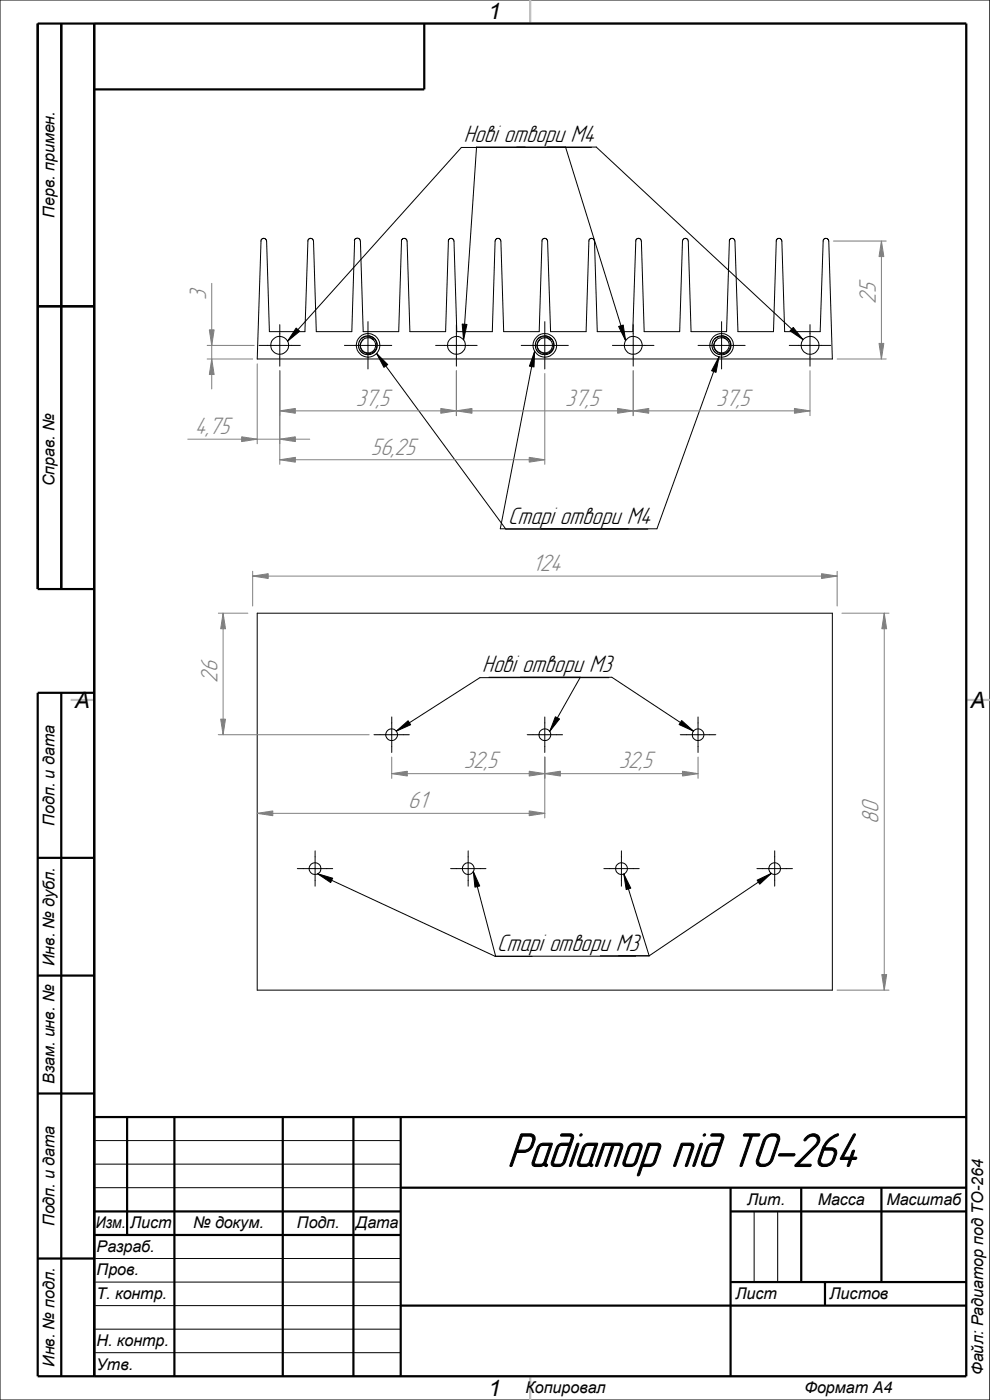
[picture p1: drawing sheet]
<svg xmlns="http://www.w3.org/2000/svg" width="210mm" height="297mm" viewBox="0 0 210 297" stroke-linecap="round" stroke-linejoin="round" font-family="sans-serif">
<g fill="none" stroke="#000" stroke-width=".21">
<path d="M0 0h210v297h-210zM120 31.2l12.7 41.1M125.5 31.3h-27.6l-36.9 41.1M55.3 51.1l.1-.3 .5-.3 .4 .1 .3 .5 .5 19.3h7.6l.6-19.3M65.3 51.1l.1-.3 .5-.3 .3 .1 .3 .5 .6 19.3h7.5l.6-19.3M75.2 51.1l.2-.5 .4-.1 .5 .3 .2 .3 .5 19.3h7.6l.6-19.3M85.1 51.1l.1-.3 .5-.3 .4 .1 .3 .5 .6 19.3h7.5l.6-19.5 .6-.4 .3 .1 .3 .5 .6 19.3h7.5l.6-19.3 .1-.3 .5-.3 .4 .1 .3 .5 .5 19.3h7.6l.6-19.5 .5-.4 .4 .1 .3 .5 .6 19.3h7.5l.6-19.5 .6-.4 .3 .1 .3 .5 .6 19.3h7.5l.7-19.5 .5-.4 .4 .1 .3 .5 .6 19.3h7.5l.6-19.3 .1-.3 .5-.3 .3 .1 .3 .5 .6 19.3h7.5l.6-19.5 .6-.4 .3 .1 .3 .5 .6 19.3h7.6l.6-19.5 .5-.4 .4 .1 .3 .5 .6 19.3h7.5l.6-19.5 .4-.3h.4l.4 .5 .8 25.1h-122l.8-25.1M54.9 73.3h8.8M59.4 68.9v8.8M73.1 73.3h10M76.8 71.7l1.1-.5a1.9 1.9 0 0 1 2 1.3 1.9 1.9 0 0 1-.7 2.2 1.71 1.71 0 0 1-2.4-.2 1.71 1.71 0 0 1 .1-2.3 1.71 1.71 0 0 1 2.3-.1M77 72.1a1.6 1.6 0 0 0 0 2.3 1.6 1.6 0 0 0 2.3 0 1.6 1.6 0 0 0-.1-2.3"/>
<path d="M78.1 68.2v10.1M78.3 71.3l.7 .2 .6 .5 .5 1.2-.4 1.2-.4 .4-.7 .4-1.3-.1-.9-.7-.3-.7v-.8l.1-.6 .5-.5a1.85 1.85 0 0 1 2.5 .3M78.9 71.9l.3 .2M79.9 75l27.4 37.3h30.1M92.4 73.3h8.8M96.8 68.9v8.8M110.6 73.3h10M113.4 74.5l-7.3 37.7h33.3l13.1-36.5M114.3 71.7l1.1-.5a1.87 1.87 0 0 1 2 2.1 1.87 1.87 0 0 1-2.4 1.6 1.67 1.67 0 0 1-.8-2.5 1.67 1.67 0 0 1 2.5-.3M114.5 72.1a1.61 1.61 0 0 0 0 2.3 1.61 1.61 0 0 0 2.3 0 1.61 1.61 0 0 0-.1-2.3M115.6 68.2v10.1M115.7 71.3l.8 .2 .6 .5 .5 1.2-.4 1.2-.4 .4-.7 .4-1.2-.1-1-.7-.3-.7v-.8l.3-.8 .3-.3a1.85 1.85 0 0 1 2.5 .3"/>
<path d="M116.4 71.9l.3 .2M129.9 73.3h8.8M134.3 68.9v8.8M148.1 73.3h10M151.8 71.7l.5-.3 .6-.2a1.87 1.87 0 0 1 2 2.2 1.87 1.87 0 0 1-2.5 1.5 1.68 1.68 0 0 1-.7-2.5 1.68 1.68 0 0 1 2.5-.3M151.8 71.7a1.86 1.86 0 0 1 2.4 .4M152 72.1a1.61 1.61 0 0 0 0 2.3 1.61 1.61 0 0 0 2.3 0 1.61 1.61 0 0 0-.1-2.3M153.1 68.2v10.1M153.3 71.2l1.1 .6 .4 .4 .3 .7v.7l-.3 .7-.5 .5-.6 .4h-1.3l-.7-.4-.4-.5-.3-.7v-.7l.3-.7 .5-.5M167.4 73.3h8.8M170.3 72.1l-43.8-40.9h-25.4l-2.8 40.9M171.8 68.9v8.8"/>
<path d="M54.6 130.1h122v80h-122zM79.3 155.9h7.5M83.1 152.1v7.5M103.7 143.7h26.1l17.3 11.4M111.8 155.9h7.5M115.6 152.1v7.5M123.1 143.7l-6.5 11.5M129.2 143.8h-27.4l-17.7 11.3M144.3 155.9h7.5M148.1 152.1v7.5M63.1 184.3h7.5M66.8 180.5v7.5"/>
<path d="M67.4 185.4l37.6 17.5h29.8M95.6 184.3h7.5M99.3 180.5v7.5M100.4 184.9l4.8 18h7.7M128.1 184.3h7.5M131.8 180.5v7.5M132.3 185.4l5.4 17.4M160.6 184.3h7.5M163.6 185.3l-25.9 17.5M164.3 180.5v7.5M127.3 202.8h10.4M20 247h65"/>
<path d="M20 242h65M20 252h65M160 257v15M165 257v15M20 272h65M20 267h65M20 277h65M20 287h65M20 282h65"/>
<circle cx="59.3" cy="73.3" r="1.89"/>
<circle cx="78.1" cy="73.3" r="2.5"/>
<circle cx="96.8" cy="73.3" r="1.89"/>
<circle cx="115.6" cy="73.3" r="2.49"/>
<circle cx="134.3" cy="73.3" r="1.9"/>
<circle cx="153.1" cy="73.3" r="2.49"/>
<circle cx="171.8" cy="73.3" r="1.89"/>
<circle cx="83.1" cy="155.9" r="1.25"/>
<circle cx="115.6" cy="155.9" r="1.25"/>
<circle cx="148.1" cy="155.9" r="1.24"/>
<circle cx="66.8" cy="184.3" r="1.25"/>
<circle cx="99.3" cy="184.3" r="1.25"/>
<circle cx="131.8" cy="184.3" r="1.25"/>
<circle cx="164.3" cy="184.3" r="1.25"/>
</g>
<path d="M20 5h185v287h-185zM112.5 0v5M15 148.5h5M205 148.5h5M112.5 292v5" fill="none" stroke="#c0c0c0" stroke-width=".47"/>
<g fill="none" stroke="#000" stroke-width=".47">
<path d="M13 5v120M20 5v287M90 5v14h-70M8 65h12M20 125h-12v-120h197v287h-197v-145h12M13 147v145M8 182h12M8 207h12M8 232h12M20 237h185M27 237v25M37 237v55"/>
<path d="M60 237v55M75 237v55M85 237v55M20 257h65M85 252h120M155 257h50M155 252v40M170 252v20M187 252v20M8 267h12M20 262h65M85 277h120"/>
<path d="M155 272h50M175 272v5"/>
</g>
<g fill="none" stroke="#808080" stroke-width=".21">
<path d="M176.8 51.1h11.2M187 51.1v25.1M43.9 73.3h10M43.9 76.2h9.7M44.9 60.1v22.4M54.6 77.2v16.9M59.4 78.7v19.8M96.8 78.7v9.5M115.6 79.2v19.3M134.3 78.7v9.5M171.8 78.7v9.5M177.6 76.2h10.4"/>
<path d="M39.8 93.2h25.9M59.4 87.2h112.4M59.4 97.5h56.2M46.3 130.1h6.3M47.3 130.1v25.8M53.6 121.2v7.4M53.6 122.2h124M177.6 121.2v7.4M178.6 130.1h10M187.6 130.1v80M46.3 155.9h32M54.6 172.6h61"/>
<path d="M83.1 164.1h65M83.1 160.6v4.5M115.6 160.6v12.9M148.1 160.6v4.5M177.6 210.1h11"/>
</g>
<g fill="#808080" stroke="#808080" stroke-width=".21">
<path d="M115.6 164.1l3.3-.5v1z"/>
<path d="M144.8 163.6l3.3 .5-3.3 .5z"/>
<path d="M187.6 130.1l.5 3.3h-1z"/>
<path d="M187.1 206.8h1l-.5 3.3z"/>
<path d="M54.6 172.6l3.3-.6v1.1z"/>
<path d="M112.3 172l3.3 .6-3.3 .5z"/>
<path d="M47.3 130.1l.5 3.3h-1z"/>
<path d="M46.8 152.6h1l-.5 3.3z"/>
<path d="M112.3 163.6l3.3 .5-3.3 .5z"/>
<path d="M83.1 164.1l3.3-.5v1z"/>
<path d="M53.6 122.2l3.3-.5v1z"/>
<path d="M174.3 121.7l3.3 .5-3.3 .5z"/>
<path d="M96.8 87.2l3.3-.5v1z"/>
<path d="M131 86.7l3.3 .5-3.3 .5z"/>
<path d="M168.5 86.7l3.3 .5-3.3 .5z"/>
<path d="M134.3 87.2l3.3-.5v1z"/>
<path d="M44.9 76.2l.5 3.3h-1z"/>
<path d="M44.4 70h1l-.5 3.3z"/>
<path d="M59.4 97.5l3.3-.5v1z"/>
<path d="M112.3 97l3.3 .5-3.3 .5z"/>
<path d="M59.4 87.2l3.3-.5v1z"/>
<path d="M93.5 86.7l3.3 .5-3.3 .5z"/>
<path d="M51.3 92.7l3.3 .5-3.3 .5z"/>
<path d="M59.4 93.2l3.3-.5v1z"/>
<path d="M186.5 72.9h1l-.5 3.3z"/>
<path d="M187 51.1l.5 3.3h-1z"/>
</g>
<g fill="#000" stroke="#000" stroke-width=".21">
<path d="M62.8 69.6l.8 .7-2.6 2.1zM79.9 75l2.4 2.3-.9 .6zM98 68.7l1.1 .1-.8 3.3zM113.4 74.5l-.1 3.4-1-.2zM131.2 69.3l1-.3 .5 3.3zM152.5 75.7l-.6 3.3-.9-.3zM168.3 69.5l2 2.6-2.7-1.9zM84.1 155.1l2.5-2.2 .5 .9zM117.8 152.1l.9 .4-2.1 2.7zM144.6 152.9l2.5 2.2-3-1.4zM67.4 185.4l3.2 .9-.5 .9zM100.4 184.9l1.4 3.1-1 .2z"/>
<path d="M132.3 185.4l1.5 3-1 .3zM160.6 186.7l3-1.4-2.4 2.3z"/>
</g>
<text font-size="10.7" x="107.6" y="247.5">Радіатор під ТО-264</text>
<g font-size="5.3">
<text x="98.4" y="30.2">Нові отвори М4</text>
<text x="107.8" y="111.2">Старі отвори М4</text>
<text x="102.3" y="142.7">Нові отвори М3</text>
<text x="105.5" y="201.8">Старі отвори М3</text>
</g>
<g font-size="5.3" fill="#808080">
<text x="43.7" y="63.6" transform="rotate(-90 43.7 63.6)">3</text>
<text x="185.8" y="64.5" transform="rotate(-90 185.8 64.5)">25</text>
<text x="75.5" y="86.1">37,5</text>
<text x="119.9" y="86.1">37,5</text>
<text x="151.9" y="86.1">37,5</text>
<text x="41.3" y="92.1">4,75</text>
<text x="78.7" y="96.4">56,25</text>
<text x="113" y="121.1">124</text>
<text x="46.1" y="144.9" transform="rotate(-90 46.1 144.9)">26</text>
<text x="98.4" y="163">32,5</text>
<text x="131.3" y="163">32,5</text>
<text x="86.6" y="171.4">61</text>
<text x="186.4" y="174.8" transform="rotate(-90 186.4 174.8)">80</text>
</g>
<g font-size="4.8">
<text x="103.6" y="4.1">1</text>
<text x="15.9" y="150.1">A</text>
<text x="205.9" y="150.1">A</text>
<text x="103.6" y="296.1">1</text>
</g>
<g font-size="3.4">
<text x="11.6" y="46.2" transform="rotate(-90 11.6 46.2)">Перв. примен.</text>
<text x="11.6" y="103.2" transform="rotate(-90 11.6 103.2)">Справ. №</text>
<text x="11.6" y="175.1" transform="rotate(-90 11.6 175.1)">Подп. и дата</text>
<text x="11.6" y="205" transform="rotate(-90 11.6 205)">Инв. № дубл.</text>
<text x="11.6" y="230" transform="rotate(-90 11.6 230)">Взам. инв. №</text>
<text x="158.5" y="255.6">Лит.</text>
<text x="173.5" y="255.6">Масса</text>
<text x="188" y="255.6">Масштаб</text>
<text x="11.6" y="260.1" transform="rotate(-90 11.6 260.1)">Подп. и дата</text>
<text x="20.3" y="260.6">Изм.</text>
<text x="27.6" y="260.6">Лист</text>
<text x="41" y="260.6">№ докум.</text>
<text x="63" y="260.6">Подп.</text>
<text x="75.5" y="260.6">Дата</text>
<text x="20.5" y="265.6">Разраб.</text>
<text x="20.5" y="270.6">Пров.</text>
<text x="20.5" y="275.6">Т. контр.</text>
<text x="156" y="275.6">Лист</text>
<text x="176" y="275.6">Листов</text>
<text x="20.5" y="285.6">Н. контр.</text>
<text x="11.6" y="290" transform="rotate(-90 11.6 290)">Инв. № подл.</text>
<text x="20.5" y="290.6">Утв.</text>
<text x="208.6" y="291.7" transform="rotate(-90 208.6 291.7)">Файл: Радиатор под ТО-264</text>
<text x="111.5" y="295.6">Копировал</text>
<text x="170.6" y="295.6">Формат А4</text>
</g>
</svg>
